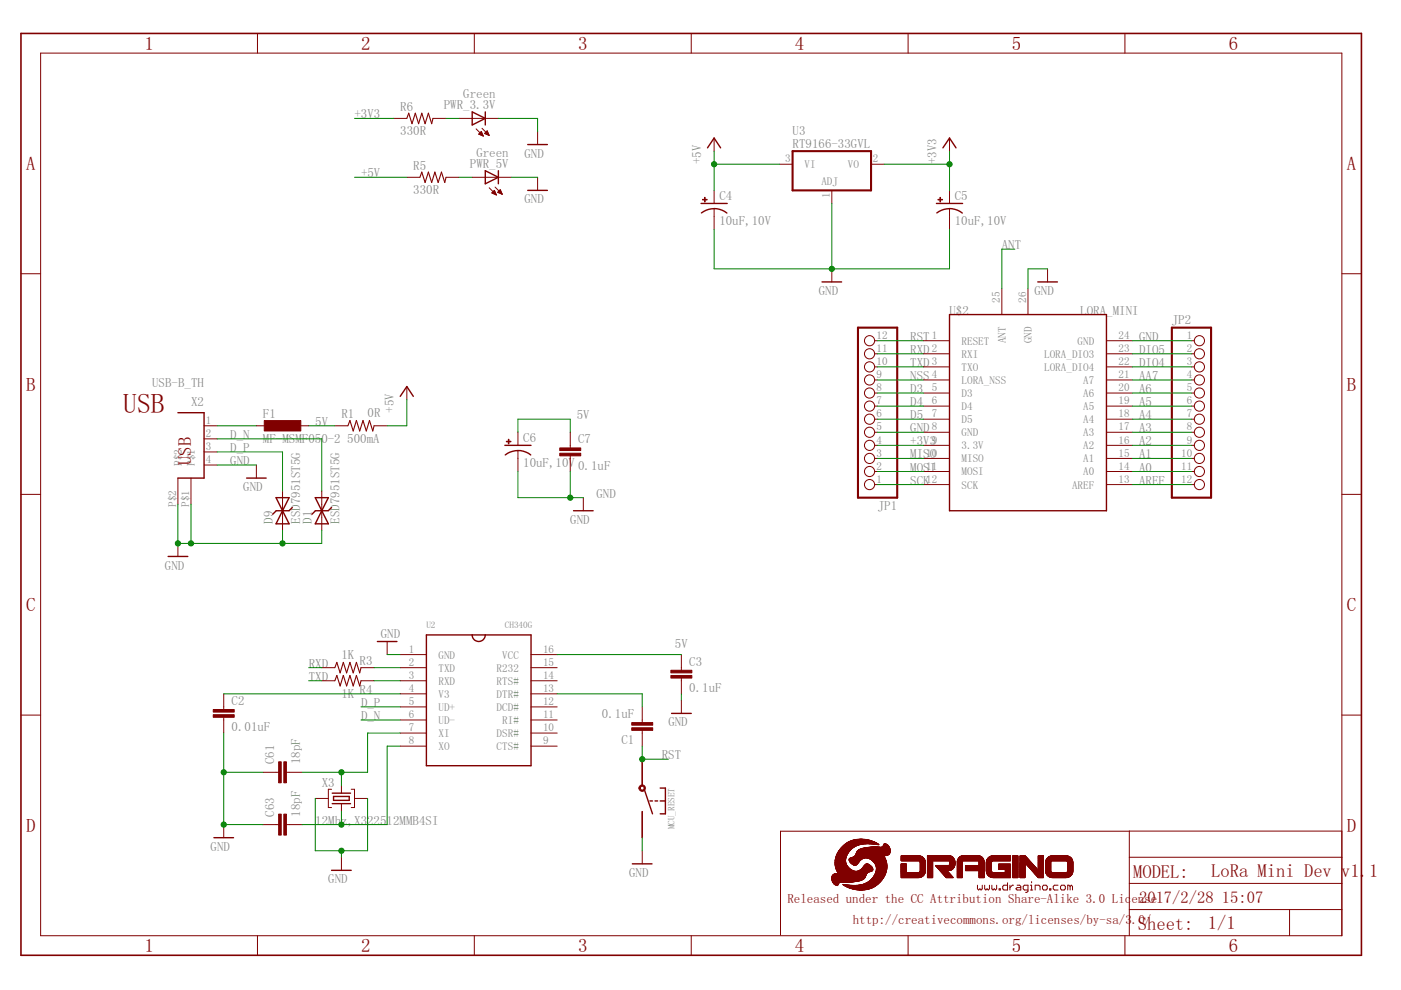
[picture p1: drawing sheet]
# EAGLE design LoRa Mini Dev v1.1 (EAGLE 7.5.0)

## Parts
C1  0.1uF  C-EUC0402  [C0402]
C2  0.01uF  C-EUC0402  [C0402]
C3  0.1uF  C-EUC0402  [C0402]
C4  10uF,10V  CPOL-USSMCA  [SMC_A]
C5  10uF,10V  CPOL-USSMCA  [SMC_A]
C6  10uF,10V  CPOL-USSMCA  [SMC_A]
C7  0.1uF  C-EUC0402  [C0402]
C61  18pF  C-EUC0402  [C0402]
C63  18pF  C-EUC0402  [C0402]
D1  ESD7951ST5G  TVSSOD−923  [SOD−923]
D9  ESD7951ST5G  TVSSOD−923  [SOD−923]
F1  MF-MSMF050-2 500mA  L-EUL1812  [L1812]
JP1  PINHD-1X12  [1X12]
JP2  PINHD-1X12  [1X12]
MCU_RESET  SWITCH  [SWITCH_3X6X5MM]
PWR_3.3V  Green  DRAGINO_LEDCHIPLED_0603  [DRAGINO_CHIPLED_0603]
PWR_5V  Green  DRAGINO_LEDCHIPLED_0603  [DRAGINO_CHIPLED_0603]
R1  0R  R-US_M0805  [M0805]
R3  1K  R-US_R0402  [R0402]
R4  1K  R-US_R0402  [R0402]
R5  330R  R-US_R0402  [R0402]
R6  330R  R-US_R0402  [R0402]
U2  CH340G  [CH340G]
U3  RT9166-33GVL  RT9166/A  [SOT23]
U$1  LOGO-NEW  [LOGO-SILK-NEW]
U$2  LORA_MINI  LORA_MINIB  [LORA_MINI_PCB]
X2  USB-B_TH  PN61729  [PN61729]
X3  12Mhz,X322512MMB4SI  CRYSTAL  [SMARTPRJ_CRYSTAL-3.2-2.5]

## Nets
5V: C3.1 C6.+ C7.1 F1.1 R1.1 U2.16(VCC)
+3V3: C5.+ JP1.4 R6.1 U3.2(VO) U$2.9(3.3V)
+5V: C4.+ R1.2 R5.1 U3.3(VI)
A0: JP2.11 U$2.14(A0)
A1: JP2.10 U$2.15(A1)
A2: JP2.9 U$2.16(A2)
A3: JP2.8 U$2.17(A3)
A4: JP2.7 U$2.18(A4)
A5: JP2.6 U$2.19(A5)
A6: JP2.5 U$2.20(A6)
AA7: JP2.4 U$2.21(A7)
ANT: U$2.25(ANT)
AREF: JP2.12 U$2.13(AREF)
CLK_N: C63.2 U2.8(XO) X3.1(C1)
CLK_P: C61.2 U2.7(XI) X3.3(C2)
D3: JP1.8 U$2.5(D3)
D4: JP1.7 U$2.6(D4)
D5 [gnd]: JP1.6 U$2.7(D5)
D_N: D1.P$2 U2.6(UD-) X2.2
D_P: D9.P$2 U2.5(UD+) X2.3
DIO4: JP2.3 U$2.22(LORA_DIO4)
DIO5: JP2.2 U$2.23(LORA_DIO3)
DTR: C1.2 U2.13(DTR#)
GND [gnd]: C2.2 C3.2 C4.- C5.- C6.- C7.2 C61.1 C63.1 D1.P$1 D9.P$1 JP1.5 JP2.1 MCU_RESET.P$2 PWR_3.3V.C PWR_5V.C U2.1(GND) U3.1(ADJ) U$2.8(GND) U$2.24(GND) U$2.26(GND) X2.4 X2.P$1 X2.P$2 X3.2(GND) X3.4(GND)
MISO: JP1.3 U$2.10(MISO)
MOSI: JP1.2 U$2.11(MOSI)
N$1: PWR_3.3V.A R6.2
N$2: F1.2 X2.1
N$5: R3.2 U2.2(TXD)
N$8: R4.2 U2.3(RXD)
N$9: PWR_5V.A R5.2
N$10: C2.1 U2.4(V3)
NSS: JP1.9 U$2.4(LORA_NSS)
RST: C1.1 JP1.12 MCU_RESET.P$1 U$2.1(RESET)
RXD: JP1.11 R3.1 U$2.2(RXI)
SCK: JP1.1 U$2.12(SCK)
TXD: JP1.10 R4.1 U$2.3(TXO)
Unconnected: U2.9(CTS#) U2.10(DSR#) U2.11(RI#) U2.12(DCD#) U2.14(RTS#) U2.15(R232)

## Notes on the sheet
- USB
